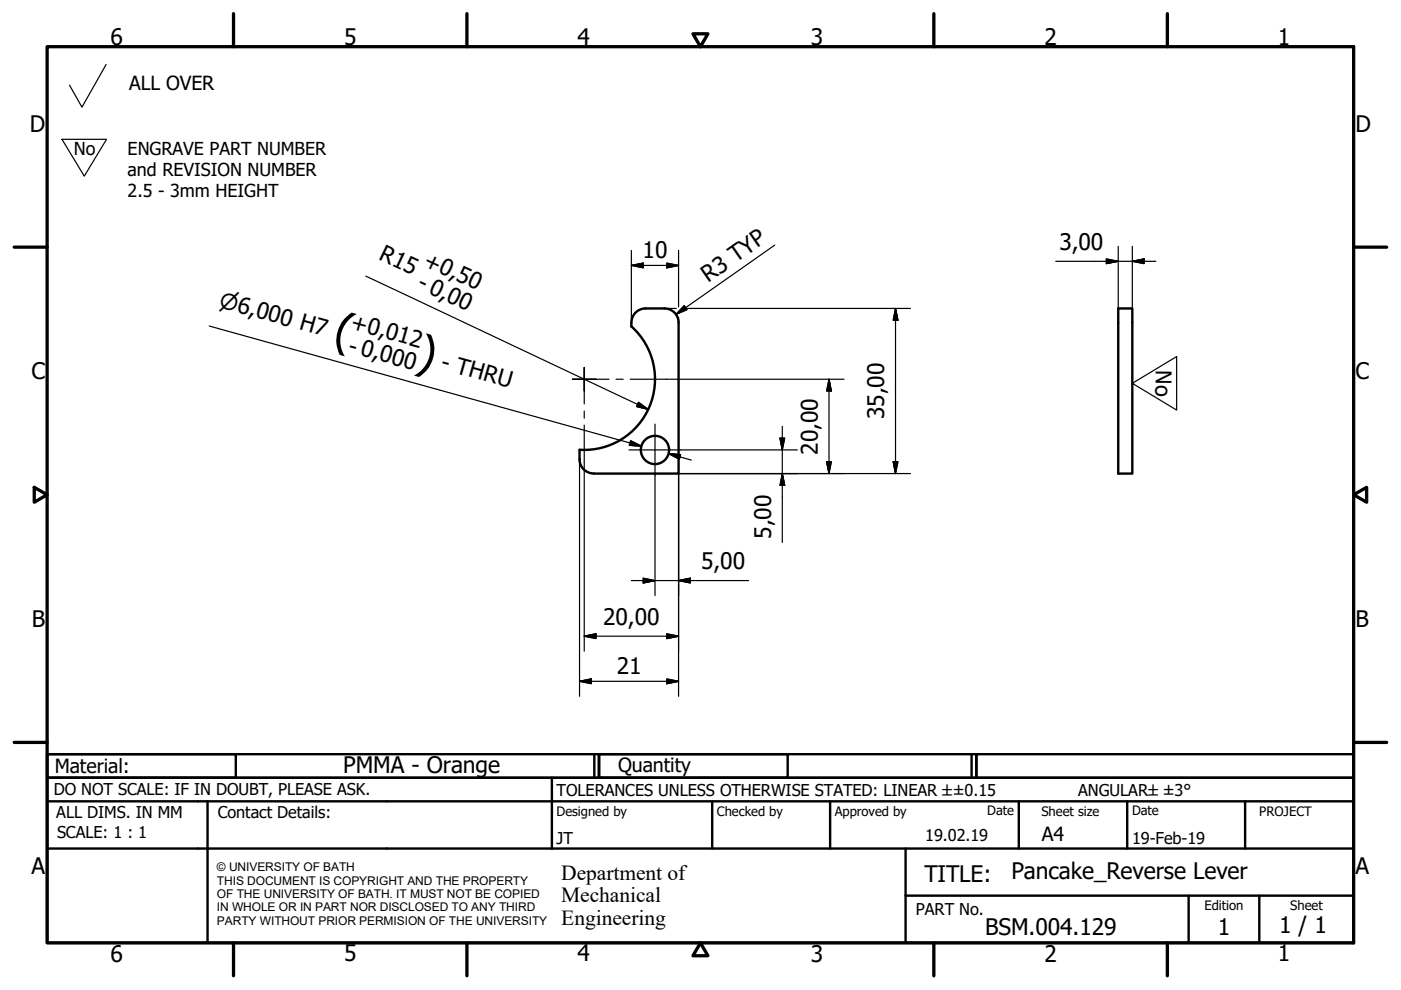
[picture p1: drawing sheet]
<svg xmlns="http://www.w3.org/2000/svg" width="297mm" height="210mm" viewBox="0 0 297 210" stroke-linecap="round" stroke-linejoin="round" font-family="sans-serif">
<!-- layer: Visible (ISO) -->
<g fill="none" stroke="#000" stroke-width=".51">
<path d="M133.9 68.4v.8M133.9 69.2a15 15 0 0 1 3.8 17 15 15 0 0 1-14.8 9.2v2M133.9 68.4a2.99 2.99 0 0 1 3-3h4a2.99 2.99 0 0 1 3 3M143.9 68.4v32h-18a2.99 2.99 0 0 1-3-3M237.1 65.4h3v35h-3z"/>
<circle cx="138.9" cy="95.4" r="3"/>
</g>
<!-- layer: Border (ISO) -->
<g fill="none" stroke="#000" stroke-width=".7">
<path d="M10 9.9h277v190h-277zM49.5 2.9v7M99 2.9v7M146.9 7.2h3.2l-1.6 2.7zM198 2.9v7M247.5 2.9v7M3 52.4h7M287 52.4h7M7.3 103.3l2.7 1.6-2.7 1.6zM287 104.9l2.8-1.6v3.2zM3 157.4h7M287 157.4h7"/>
<path d="M49.5 199.9v7M99 199.9v7M148.5 199.9l1.6 2.7h-3.2zM198 199.9v7M247.5 199.9v7"/>
</g>
<!-- layer: Title (ISO) -->
<g fill="none" stroke="#000" stroke-width=".51">
<path d="M10 159.9h40v5h-40zM10 159.9h117v5h-117zM126 159.9v5M127 159.9h40v5h-40zM127 159.9h80v5h-80zM206 159.9v5M207 159.9h80v5h-80zM10 169.9v-5h277v5M10 169.9h277v30h-277zM10 179.9h277M44 169.9v30M117 164.9v15"/>
<path d="M151 169.9v10M176 169.9v10M192 179.9v20M216 169.9v10M239 169.9v10M264 169.9v10M192 189.9h95M252 189.9v10M267 189.9v10"/>
</g>
<!-- layer: Sketch Geometry (ISO) -->
<path d="M22.5 13.7l-5.1 9-2.7-4.7M13.1 29.5h9.5l-4.7 7.9zM240.1 81.3l9.4-5.7v11.3z" fill="none" stroke="#000" stroke-width=".25"/>
<path d="M230.7 81.2v.1" fill="none" stroke="#fff" stroke-width=".21"/>
<!-- layer: Center Mark (ISO) -->
<path d="M123.9 77.9v2.5v-2.5M121.4 80.4h2.5h-2.5M123.9 82.9v-2.5v5.3M123.9 87.2v1.5M123.9 90.1v7.8M126.4 80.4h-2.5h5.2M130.6 80.4h1.5M133.4 95.4h11M133.6 80.4h7.8M138.9 89.9v11" fill="none" stroke="#000" stroke-width=".25"/>
<!-- layer: Dimension (ISO) -->
<g fill="none" stroke="#000" stroke-width=".25">
<path d="M77.6 58.5l59.8 28.3M133.9 56.3l2.5-.5v1zM133.9 56.3h10M133.9 53.1v15.3M141.4 55.8l2.5 .5-2.5 .5zM143.9 53.1v12M164.3 52l-21 14.7M223.8 55.4h21.3M234.6 54.9l2.5 .5-2.5 .5zM237.1 52.2v13.2M240.1 55.4l2.5-.5v1zM240.1 52.2v13.2"/>
<path d="M44.4 69.1l91.6 25.5-2.4-.7M140.9 65.4h2.5M143.9 67.3v1.1M145.1 64.8l.5 .9-2.3 1zM145.4 65.4h47.6M189.9 65.4l.5 2.5h-1zM189.9 65.4v35M122.9 97.4v50.2M123.9 97.9v40.2M133.7 93.4l2.3 1.2-2.6-.2zM135.4 85.3l2 1.5-2.4-.6zM141.4 80.4h37.5"/>
<path d="M141.8 96.2l2.5 .2-.3 1zM141.8 96.2l4.8 1.4M144.4 95.4h24.6M165.4 92.9h1l-.5 2.5zM165.9 90.4v24.6M175.3 97.9h1l-.5 2.5zM175.8 80.4l.5 2.5h-1zM175.8 80.4v20M189.4 97.9h1l-.5 2.5zM138.9 100.9v25.4M165.9 100.4l.5 2.5h-1zM193 100.4h-49.1v47.2"/>
<path d="M123.9 134.9l2.5-.5v1zM123.9 134.9h20M133.9 123.1h24.8M136.4 122.6l2.5 .5-2.5 .5zM141.4 134.4l2.5 .5-2.5 .5zM143.9 123.1l2.5-.5v1zM122.9 144.5l2.5-.6v1.1zM122.9 144.5h21M141.4 143.9l2.5 .6-2.5 .5z"/>
</g>
<g fill="#000" stroke="#000" stroke-width=".25">
<path d="M133.9 56.3l2.5-.5zM133.9 56.3l2.5-.5v1zM141.4 56.8l2.5-.5zM141.4 55.8l2.5 .5-2.5 .5zM234.6 55.9l2.5-.5zM234.6 54.9l2.5 .5-2.5 .5zM240.1 55.4l2.5-.5zM240.1 55.4l2.5-.5v1zM145.1 64.8l-1.8 1.9zM145.1 64.8l.5 .9-2.3 1zM189.9 65.4l.5 2.5zM189.9 65.4l.5 2.5h-1z"/>
<path d="M133.4 94.4l2.6 .2zM133.7 93.4l2.3 1.2-2.6-.2zM135 86.2l2.4 .6zM135.4 85.3l2 1.5-2.4-.6zM141.8 96.2l2.5 .2zM141.8 96.2l2.5 .2-.3 1zM165.4 92.9l.5 2.5zM165.4 92.9h1l-.5 2.5zM175.3 97.9l.5 2.5zM175.3 97.9h1l-.5 2.5zM175.8 80.4l.5 2.5zM175.8 80.4l.5 2.5h-1z"/>
<path d="M189.4 97.9l.5 2.5zM189.4 97.9h1l-.5 2.5zM165.9 100.4l.5 2.5zM165.9 100.4l.5 2.5h-1zM123.9 134.9l2.5-.5zM123.9 134.9l2.5-.5v1zM136.4 123.6l2.5-.5zM136.4 122.6l2.5 .5-2.5 .5zM141.4 135.4l2.5-.5zM141.4 134.4l2.5 .5-2.5 .5zM143.9 123.1l2.5-.5zM143.9 123.1l2.5-.5v1z"/>
<path d="M122.9 144.5l2.5-.6zM122.9 144.5l2.5-.6v1.1zM141.4 145l2.5-.5zM141.4 143.9l2.5 .6-2.5 .5z"/>
</g>
<g font-size="9.7">
<text x="70.4" y="72.8" transform="rotate(16 70.4 72.8)">(</text>
<text x="88" y="77.7" transform="rotate(16 88 77.7)">)</text>
</g>
<g font-size="4.8">
<text x="23.4" y="9.5">6</text>
<text x="72.9" y="9.5">5</text>
<text x="122.4" y="9.5">4</text>
<text x="171.9" y="9.5">3</text>
<text x="221.4" y="9.5">2</text>
<text x="270.9" y="9.5">1</text>
<text x="6.3" y="27.9">D</text>
<text x="287.4" y="27.9">D</text>
<text x="224.6" y="53">3,00</text>
<text x="80.1" y="54.8" transform="rotate(25 80.1 54.8)">R15</text>
<text x="89.5" y="56.3" transform="rotate(25 89.5 56.3)">+0,50</text>
<text x="136.2" y="54.7">10</text>
<text x="150.2" y="59.9" transform="rotate(-35 150.2 59.9)">R3 TYP</text>
<text x="88.2" y="61.1" transform="rotate(25 88.2 61.1)">- 0,00</text>
<text x="74.1" y="69.8" transform="rotate(16 74.1 69.8)">+0,012</text>
<text x="73.6" y="74.8" transform="rotate(16 73.6 74.8)">- 0,000</text>
<text x="6.7" y="80.4">C</text>
<text x="93.3" y="78.2" transform="rotate(16 93.3 78.2)">- THRU</text>
<text x="287.4" y="80.4">C</text>
<text x="187.5" y="88.9" transform="rotate(-90 187.5 88.9)">35,00</text>
<text x="173.4" y="96.4" transform="rotate(-90 173.4 96.4)">20,00</text>
<text x="163.5" y="114.3" transform="rotate(-90 163.5 114.3)">5,00</text>
<text x="148.6" y="120.7">5,00</text>
<text x="6.8" y="132.9">B</text>
<text x="127.9" y="132.5">20,00</text>
<text x="287.4" y="132.9">B</text>
<text x="130.7" y="142.9">21</text>
<text x="72.8" y="163.9">PMMA - Orange</text>
<text x="6.7" y="185.4">A</text>
<text x="287.4" y="185.4">A</text>
<text x="196" y="187">TITLE:</text>
<text x="214.4" y="186.4">Pancake_Reverse Lever</text>
<text x="271.2" y="197.9">1 / 1</text>
<text x="23.4" y="203.9">6</text>
<text x="72.9" y="203.8">5</text>
<text x="122.4" y="203.8">4</text>
<text x="171.9" y="203.9">3</text>
<text x="208.9" y="198.2">BSM.004.129</text>
<text x="221.4" y="203.9">2</text>
<text x="258.2" y="198.2">1</text>
<text x="270.9" y="203.8">1</text>
</g>
<g font-size="4.6">
<text x="46.3" y="65.1" transform="rotate(16 46.3 65.1)">⌀6,000 H7</text>
<text x="245" y="78.5" transform="rotate(90 245 78.5)">No</text>
<text x="119" y="186.5">Department of</text>
<text x="119" y="191.3">Mechanical</text>
<text x="119" y="196">Engineering</text>
</g>
<g font-size="4.1">
<text x="27.4" y="19.1">ALL OVER</text>
<text x="11.6" y="163.9">Material:</text>
<text x="131" y="163.7">Quantity</text>
<text x="220.9" y="178.4">A4</text>
</g>
<g font-size="3.8">
<text x="15.7" y="32.9">No</text>
<text x="27.1" y="32.8">ENGRAVE PART NUMBER</text>
<text x="27.1" y="37.3">and REVISION NUMBER</text>
<text x="27.1" y="41.8">2.5 - 3mm HEIGHT</text>
</g>
<g font-size="3.5">
<text x="11.4" y="168.5">DO NOT SCALE: IF IN DOUBT, PLEASE ASK.</text>
<text x="11.9" y="173.5">ALL DIMS. IN MM</text>
<text x="46.2" y="173.5">Contact Details:</text>
<text x="118" y="168.8">TOLERANCES UNLESS OTHERWISE STATED: LINEAR ±±0.15</text>
<text x="228.6" y="168.8">ANGULAR±±3°</text>
<text x="12.1" y="177.6">SCALE: 1 : 1</text>
<text x="118" y="178.9">JT</text>
<text x="196.2" y="178.3">19.02.19</text>
<text x="240" y="178.9">19-Feb-19</text>
<text x="194.2" y="194.1">PART No.</text>
</g>
<g font-size="2.8">
<text x="118" y="173">Designed by</text>
<text x="152" y="173">Checked by</text>
<text x="177" y="173">Approved by</text>
<text x="209.3" y="172.9">Date</text>
<text x="220.8" y="173">Sheet size</text>
<text x="240" y="172.9">Date</text>
<text x="267" y="172.9">PROJECT</text>
<text x="255.4" y="193">Edition</text>
<text x="273.6" y="193">Sheet</text>
</g>
<g font-size="2.5">
<text x="46" y="184.7">© UNIVERSITY OF BATH</text>
<text x="46" y="187.6">THIS DOCUMENT IS COPYRIGHT AND THE PROPERTY</text>
<text x="46" y="190.4">OF THE UNIVERSITY OF BATH. IT MUST NOT BE COPIED</text>
<text x="46" y="193.2">IN WHOLE OR IN PART NOR DISCLOSED TO ANY THIRD</text>
<text x="46" y="196.1">PARTY WITHOUT PRIOR PERMISION OF THE UNIVERSITY</text>
</g>
</svg>
